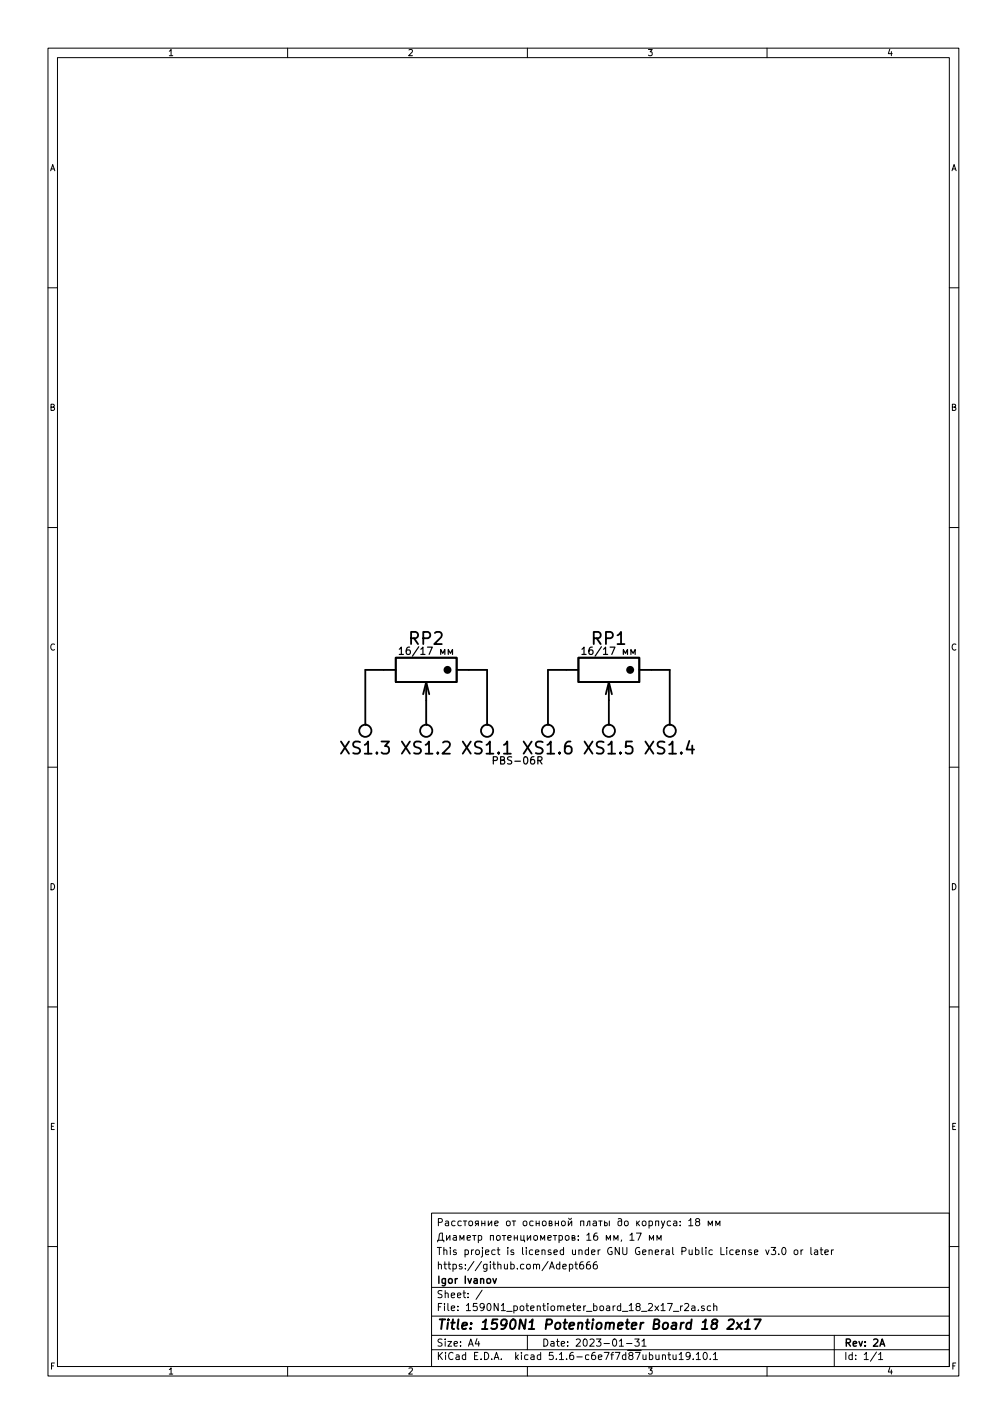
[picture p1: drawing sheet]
EESchema Schematic File Version 4
EELAYER 30 0
EELAYER END
$Descr A4 8268 11693 portrait
encoding utf-8
Sheet 1 1
Title "1590N1 Potentiometer Board 18 2x17"
Date "2023-01-31"
Rev "2A"
Comp "Igor Ivanov"
Comment1 "https://github.com/Adept666"
Comment2 "This project is licensed under GNU General Public License v3.0 or later"
Comment3 "Диаметр потенциометров: 16 мм, 17 мм"
Comment4 "Расстояние от основной платы до корпуса: 18 мм"
$EndDescr
$Comp
L KCL:RESISTOR_VARIABLE RP2
U 1 1
P 3500 5500
F 0 "RP2" H 3500 5250 100 0000 C CNN
F 1 "RP2: 16/17" H 3500 5500 100 0001 C CNN
F 2 "SBKCL-TH-SL:RP-PDB181-K-20-P-CIRCULAR" H 3500 5500 60  0001 C CNN
F 3 "" H 3500 5500 60  0001 C CNN
F 4 "16/17 мм" H 3500 5350 60  0000 C CNN "Diameter"
	1    3500 5500
	-1   0    0    1   
$EndComp
$Comp
L KCL:JUNCTION_DISMOUNTABLE_6U XS1
U 2 1
P 3500 6000
F 0 "XS1" H 3500 6150 100 0000 C CNN
F 1 "PBS-06R" H 3500 6000 100 0001 C CNN
F 2 "SBKCL-TH-SL:CON-PBS-06R-CIRCULAR" H 3500 6000 60  0001 C CNN
F 3 "" H 3500 6000 60  0001 C CNN
	2    3500 6000
	-1   0    0    1   
$EndComp
Wire Wire Line
	3150 5500 3000 5500
Wire Wire Line
	3000 5500 3000 5950
Wire Wire Line
	3850 5500 4000 5500
Wire Wire Line
	4000 5500 4000 5950
$Comp
L KCL:RESISTOR_VARIABLE RP1
U 1 1
P 5000 5500
F 0 "RP1" H 5000 5250 100 0000 C CNN
F 1 "RP1: 16/17" H 5000 5500 100 0001 C CNN
F 2 "SBKCL-TH-SL:RP-PDB181-K-20-P-CIRCULAR" H 5000 5500 60  0001 C CNN
F 3 "" H 5000 5500 60  0001 C CNN
F 4 "16/17 мм" H 5000 5350 60  0000 C CNN "Diameter"
	1    5000 5500
	-1   0    0    1   
$EndComp
$Comp
L KCL:JUNCTION_DISMOUNTABLE_6U XS1
U 5 1
P 5000 6000
F 0 "XS1" H 5000 6150 100 0000 C CNN
F 1 "PBS-06R" H 5000 6000 100 0001 C CNN
F 2 "SBKCL-TH-SL:CON-PBS-06R-CIRCULAR" H 5000 6000 60  0001 C CNN
F 3 "" H 5000 6000 60  0001 C CNN
	5    5000 6000
	-1   0    0    1   
$EndComp
$Comp
L KCL:JUNCTION_DISMOUNTABLE_6U XS1
U 4 1
P 5500 6000
F 0 "XS1" H 5500 6150 100 0000 C CNN
F 1 "PBS-06R" H 5500 6000 100 0001 C CNN
F 2 "SBKCL-TH-SL:CON-PBS-06R-CIRCULAR" H 5500 6000 60  0001 C CNN
F 3 "" H 5500 6000 60  0001 C CNN
	4    5500 6000
	-1   0    0    1   
$EndComp
$Comp
L KCL:JUNCTION_DISMOUNTABLE_6U XS1
U 3 1
P 3000 6000
F 0 "XS1" H 3000 6150 100 0000 C CNN
F 1 "PBS-06R" H 3000 6000 100 0001 C CNN
F 2 "SBKCL-TH-SL:CON-PBS-06R-CIRCULAR" H 3000 6000 60  0001 C CNN
F 3 "" H 3000 6000 60  0001 C CNN
	3    3000 6000
	-1   0    0    1   
$EndComp
Wire Wire Line
	5000 5750 5000 5950
Wire Wire Line
	4650 5500 4500 5500
Wire Wire Line
	4500 5500 4500 5950
Wire Wire Line
	5350 5500 5500 5500
Wire Wire Line
	5500 5500 5500 5950
Wire Wire Line
	3500 5750 3500 5950
$Comp
L KCL:JUNCTION_DISMOUNTABLE_6U XS1
U 6 1
P 4500 6000
F 0 "XS1" H 4500 6150 100 0000 C CNN
F 1 "PBS-06R" H 4500 6000 100 0001 C CNN
F 2 "SBKCL-TH-SL:CON-PBS-06R-CIRCULAR" H 4500 6000 60  0001 C CNN
F 3 "" H 4500 6000 60  0001 C CNN
	6    4500 6000
	-1   0    0    1   
$EndComp
$Comp
L KCL:JUNCTION_DISMOUNTABLE_6U XS1
U 1 1
P 4000 6000
F 0 "XS1" H 4000 6150 100 0000 C CNN
F 1 "PBS-06R" H 4000 6000 100 0001 C CNN
F 2 "SBKCL-TH-SL:CON-PBS-06R-CIRCULAR" H 4000 6000 60  0001 C CNN
F 3 "" H 4000 6000 60  0001 C CNN
F 4 "PBS-06R" H 3750 6250 60  0000 C CNN "Product"
	1    4000 6000
	-1   0    0    1   
$EndComp
$EndSCHEMATC
